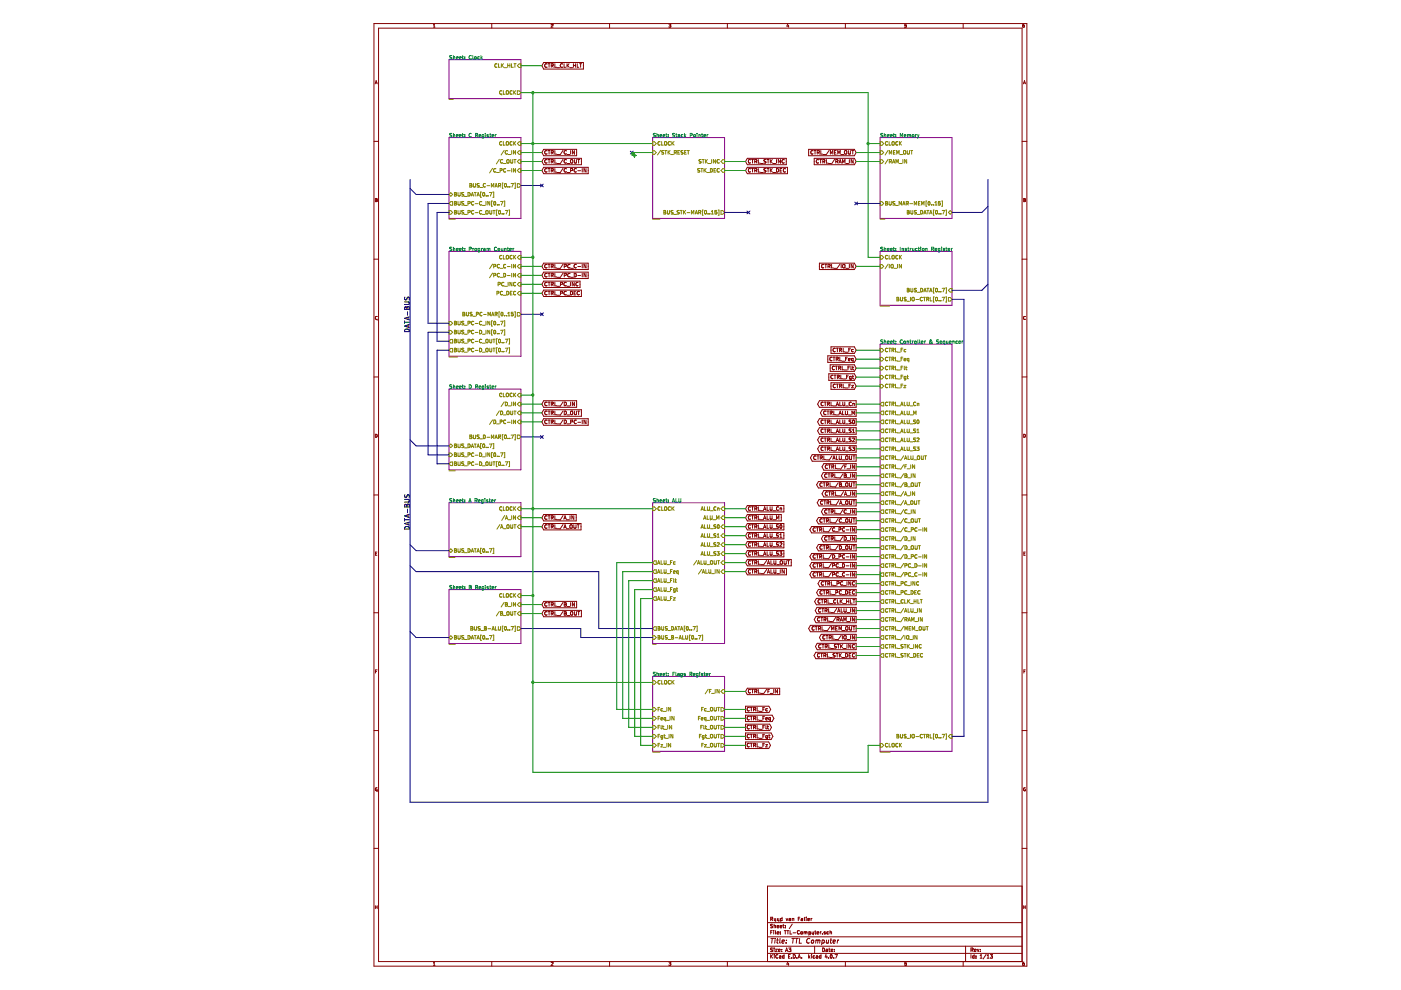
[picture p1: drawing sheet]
EESchema Schematic File Version 2
LIBS:TTL-Computer-rescue
LIBS:power
LIBS:device
LIBS:switches
LIBS:relays
LIBS:motors
LIBS:transistors
LIBS:conn
LIBS:linear
LIBS:regul
LIBS:74xx
LIBS:cmos4000
LIBS:adc-dac
LIBS:memory
LIBS:xilinx
LIBS:microcontrollers
LIBS:dsp
LIBS:microchip
LIBS:analog_switches
LIBS:motorola
LIBS:texas
LIBS:intel
LIBS:audio
LIBS:interface
LIBS:digital-audio
LIBS:philips
LIBS:display
LIBS:cypress
LIBS:siliconi
LIBS:opto
LIBS:atmel
LIBS:contrib
LIBS:valves
LIBS:TTL-Computer-Components
LIBS:TTL-Computer-cache
EELAYER 25 0
EELAYER END
$Descr A3 11693 16535 portrait
encoding utf-8
Sheet 1 13
Title "TTL Computer"
Date ""
Rev ""
Comp "Ruud van Falier"
Comment1 ""
Comment2 ""
Comment3 ""
Comment4 ""
$EndDescr
$Sheet
S 1650 1000 1200 650 
U 5ACF3206
F0 "Clock" 60
F1 "./Clock/Clock.sch" 4
F2 "CLOCK" O R 2850 1550 60 
F3 "CLK_HLT" I R 2850 1100 60 
$EndSheet
$Sheet
S 1650 2300 1200 1350
U 5ACF2F0F
F0 "C Register" 60
F1 "./Register-C/Register-C.sch" 4
F2 "CLOCK" I R 2850 2400 60 
F3 "/C_IN" I R 2850 2550 60 
F4 "/C_OUT" I R 2850 2700 60 
F5 "/C_PC-IN" I R 2850 2850 60 
F6 "BUS_DATA[0..7]" B L 1650 3250 60 
F7 "BUS_PC-C_OUT[0..7]" I L 1650 3550 60 
F8 "BUS_C-MAR[0..7]" O R 2850 3100 60 
F9 "BUS_PC-C_IN[0..7]" O L 1650 3400 60 
$EndSheet
$Sheet
S 1650 6500 1200 1350
U 5AD0848F
F0 "D Register" 60
F1 "./Register-D/Register-D.sch" 4
F2 "BUS_PC-D_IN[0..7]" I L 1650 7600 60 
F3 "BUS_DATA[0..7]" B L 1650 7450 60 
F4 "CLOCK" I R 2850 6600 60 
F5 "BUS_D-MAR[0..7]" O R 2850 7300 60 
F6 "/D_IN" I R 2850 6750 60 
F7 "/D_OUT" I R 2850 6900 60 
F8 "/D_PC-IN" I R 2850 7050 60 
F9 "BUS_PC-D_OUT[0..7]" O L 1650 7750 60 
$EndSheet
$Sheet
S 1650 4200 1200 1750
U 5ACF340E
F0 "Program Counter" 60
F1 "./Program-Counter/Program-Counter.sch" 4
F2 "/PC_C-IN" I R 2850 4450 60 
F3 "/PC_D-IN" I R 2850 4600 60 
F4 "PC_INC" I R 2850 4750 60 
F5 "PC_DEC" I R 2850 4900 60 
F6 "CLOCK" I R 2850 4300 60 
F7 "BUS_PC-C_OUT[0..7]" O L 1650 5700 60 
F8 "BUS_PC-D_OUT[0..7]" O L 1650 5850 60 
F9 "BUS_PC-MAR[0..15]" O R 2850 5250 60 
F10 "BUS_PC-C_IN[0..7]" I L 1650 5400 60 
F11 "BUS_PC-D_IN[0..7]" I L 1650 5550 60 
$EndSheet
$Sheet
S 5050 8400 1200 2350
U 5AD5CFF9
F0 "ALU" 60
F1 "./ALU/ALU.sch" 4
F2 "ALU_Cn" I R 6250 8500 60 
F3 "ALU_M" I R 6250 8650 60 
F4 "BUS_B-ALU[0..7]" I L 5050 10650 60 
F5 "ALU_S0" I R 6250 8800 60 
F6 "ALU_S1" I R 6250 8950 60 
F7 "ALU_S2" I R 6250 9100 60 
F8 "ALU_S3" I R 6250 9250 60 
F9 "ALU_Feq" O L 5050 9550 60 
F10 "ALU_Flt" O L 5050 9700 60 
F11 "ALU_Fgt" O L 5050 9850 60 
F12 "/ALU_OUT" I R 6250 9400 60 
F13 "BUS_DATA[0..7]" O L 5050 10500 60 
F14 "ALU_Fz" O L 5050 10000 60 
F15 "ALU_Fc" O L 5050 9400 60 
F16 "CLOCK" I L 5050 8500 60 
F17 "/ALU_IN" I R 6250 9550 60 
$EndSheet
Entry Bus Bus
	1000 7350 1100 7450
Entry Bus Bus
	1000 3150 1100 3250
Text Label 1000 4950 3    79   ~ 16
DATA-BUS
$Sheet
S 1650 9850 1200 900 
U 5AEB52B5
F0 "B Register" 60
F1 "./Register-B/Register-B.sch" 4
F2 "/B_OUT" I R 2850 10250 60 
F3 "CLOCK" I R 2850 9950 60 
F4 "BUS_DATA[0..7]" B L 1650 10650 60 
F5 "BUS_B-ALU[0..7]" O R 2850 10500 60 
F6 "/B_IN" I R 2850 10100 60 
$EndSheet
Entry Bus Bus
	1000 9100 1100 9200
Entry Bus Bus
	1000 10550 1100 10650
$Sheet
S 1650 8400 1200 900 
U 5AEB1288
F0 "A Register" 60
F1 "./Register-A/Register-A.sch" 4
F2 "/A_OUT" I R 2850 8800 60 
F3 "CLOCK" I R 2850 8500 60 
F4 "BUS_DATA[0..7]" B L 1650 9200 60 
F5 "/A_IN" I R 2850 8650 60 
$EndSheet
Entry Bus Bus
	1000 9450 1100 9550
Text Label 1000 8250 3    79   ~ 16
DATA-BUS
$Sheet
S 5050 11300 1200 1250
U 5AECAFE0
F0 "Flags Register" 60
F1 "./Register-Flags/Register-Flags.sch" 4
F2 "CLOCK" I L 5050 11400 60 
F3 "/F_IN" I R 6250 11550 60 
F4 "Fz_IN" I L 5050 12450 60 
F5 "Fc_IN" I L 5050 11850 60 
F6 "Feq_IN" I L 5050 12000 60 
F7 "Flt_IN" I L 5050 12150 60 
F8 "Fgt_IN" I L 5050 12300 60 
F9 "Fz_OUT" O R 6250 12450 60 
F10 "Fc_OUT" O R 6250 11850 60 
F11 "Feq_OUT" O R 6250 12000 60 
F12 "Flt_OUT" O R 6250 12150 60 
F13 "Fgt_OUT" O R 6250 12300 60 
$EndSheet
Text GLabel 3200 2550 2    60   Input ~ 0
CTRL_/C_IN
Text GLabel 3200 2700 2    60   Input ~ 0
CTRL_/C_OUT
Text GLabel 3200 2850 2    60   Input ~ 0
CTRL_/C_PC-IN
Text GLabel 3200 4450 2    60   Input ~ 0
CTRL_/PC_C-IN
Text GLabel 3200 4600 2    60   Input ~ 0
CTRL_/PC_D-IN
Text GLabel 3200 4750 2    60   Input ~ 0
CTRL_PC_INC
Text GLabel 3200 4900 2    60   Input ~ 0
CTRL_PC_DEC
NoConn ~ 3200 3100
NoConn ~ 3200 5250
Text GLabel 3200 6750 2    60   Input ~ 0
CTRL_/D_IN
Text GLabel 3200 6900 2    60   Input ~ 0
CTRL_/D_OUT
Text GLabel 3200 7050 2    60   Input ~ 0
CTRL_/D_PC-IN
NoConn ~ 3200 7300
Text GLabel 3200 8650 2    60   Input ~ 0
CTRL_/A_IN
Text GLabel 3200 8800 2    60   Input ~ 0
CTRL_/A_OUT
Text GLabel 3200 10100 2    60   Input ~ 0
CTRL_/B_IN
Text GLabel 3200 10250 2    60   Input ~ 0
CTRL_/B_OUT
Text GLabel 6600 11850 2    60   Output ~ 0
CTRL_Fc
Text GLabel 6600 12000 2    60   Output ~ 0
CTRL_Feq
Text GLabel 6600 12150 2    60   Output ~ 0
CTRL_Flt
Text GLabel 6600 12300 2    60   Output ~ 0
CTRL_Fgt
Text GLabel 6600 12450 2    60   Output ~ 0
CTRL_Fz
Text GLabel 6600 11550 2    60   Input ~ 0
CTRL_/F_IN
Text GLabel 3200 1100 2    60   Input ~ 0
CTRL_CLK_HLT
Text GLabel 6600 8500 2    60   Input ~ 0
CTRL_ALU_Cn
Text GLabel 6600 8650 2    60   Input ~ 0
CTRL_ALU_M
Text GLabel 6600 8800 2    60   Input ~ 0
CTRL_ALU_S0
Text GLabel 6600 8950 2    60   Input ~ 0
CTRL_ALU_S1
Text GLabel 6600 9100 2    60   Input ~ 0
CTRL_ALU_S2
Text GLabel 6600 9250 2    60   Input ~ 0
CTRL_ALU_S3
Text GLabel 6600 9400 2    60   Input ~ 0
CTRL_/ALU_OUT
Text GLabel 8450 10050 0    60   Output ~ 0
CTRL_CLK_HLT
Text GLabel 8450 9900 0    60   Output ~ 0
CTRL_PC_DEC
Text GLabel 8450 9750 0    60   Output ~ 0
CTRL_PC_INC
Text GLabel 8450 9600 0    60   Output ~ 0
CTRL_/PC_C-IN
Text GLabel 8450 9450 0    60   Output ~ 0
CTRL_/PC_D-IN
Text GLabel 8450 9300 0    60   Output ~ 0
CTRL_/D_PC-IN
Text GLabel 8450 9150 0    60   Output ~ 0
CTRL_/D_OUT
Text GLabel 8450 9000 0    60   Output ~ 0
CTRL_/D_IN
Text GLabel 8450 8850 0    60   Output ~ 0
CTRL_/C_PC-IN
Text GLabel 8450 8700 0    60   Output ~ 0
CTRL_/C_OUT
Text GLabel 8450 8550 0    60   Output ~ 0
CTRL_/C_IN
Text GLabel 8450 8400 0    60   Output ~ 0
CTRL_/A_OUT
Text GLabel 8450 8250 0    60   Output ~ 0
CTRL_/A_IN
Text GLabel 8450 8100 0    60   Output ~ 0
CTRL_/B_OUT
Text GLabel 8450 7950 0    60   Output ~ 0
CTRL_/B_IN
Text GLabel 8450 7800 0    60   Output ~ 0
CTRL_/F_IN
Text GLabel 8450 7650 0    60   Output ~ 0
CTRL_/ALU_OUT
Text GLabel 8450 7500 0    60   Output ~ 0
CTRL_ALU_S3
Text GLabel 8450 7350 0    60   Output ~ 0
CTRL_ALU_S2
Text GLabel 8450 7200 0    60   Output ~ 0
CTRL_ALU_S1
Text GLabel 8450 7050 0    60   Output ~ 0
CTRL_ALU_S0
Text GLabel 8450 6900 0    60   Output ~ 0
CTRL_ALU_M
Text GLabel 8450 6750 0    60   Output ~ 0
CTRL_ALU_Cn
Text GLabel 8450 5850 0    60   Input ~ 0
CTRL_Fc
Text GLabel 8450 6000 0    60   Input ~ 0
CTRL_Feq
Text GLabel 8450 6150 0    60   Input ~ 0
CTRL_Flt
Text GLabel 8450 6300 0    60   Input ~ 0
CTRL_Fgt
Text GLabel 8450 6450 0    60   Input ~ 0
CTRL_Fz
Text GLabel 8450 10200 0    60   Output ~ 0
CTRL_/ALU_IN
Text GLabel 6600 9550 2    60   Input ~ 0
CTRL_/ALU_IN
$Sheet
S 8850 2300 1200 1350
U 5AF592F9
F0 "Memory" 60
F1 "./Memory/Memory.sch" 4
F2 "BUS_DATA[0..7]" B R 10050 3550 60 
F3 "BUS_MAR-MEM[0..15]" I L 8850 3400 60 
F4 "CLOCK" I L 8850 2400 60 
F5 "/MEM_OUT" I L 8850 2550 60 
F6 "/RAM_IN" I L 8850 2700 60 
$EndSheet
Text GLabel 8450 10350 0    60   Output ~ 0
CTRL_/RAM_IN
Text GLabel 8450 10500 0    60   Output ~ 0
CTRL_/MEM_OUT
Text GLabel 8450 2700 0    60   Input ~ 0
CTRL_/RAM_IN
Text GLabel 8450 2550 0    60   Input ~ 0
CTRL_/MEM_OUT
Entry Bus Bus
	10550 3550 10650 3450
NoConn ~ 8450 3400
$Sheet
S 8850 4200 1200 900 
U 5AF9B714
F0 "Instruction Register" 60
F1 "./Register-Instruction/Register-Instruction.sch" 4
F2 "CLOCK" I L 8850 4300 60 
F3 "BUS_IO-CTRL[0..7]" O R 10050 5000 60 
F4 "BUS_DATA[0..7]" I R 10050 4850 60 
F5 "/IO_IN" I L 8850 4450 60 
$EndSheet
Text GLabel 8450 10650 0    60   Output ~ 0
CTRL_/IO_IN
Text GLabel 8450 4450 0    60   Input ~ 0
CTRL_/IO_IN
Entry Bus Bus
	10550 4850 10650 4750
$Sheet
S 8850 5750 1200 6800
U 5AF221CC
F0 "Controller & Sequencer" 60
F1 "./Controller-Sequencer/Controller-Sequencer.sch" 4
F2 "CTRL_Fc" I L 8850 5850 60 
F3 "CTRL_Feq" I L 8850 6000 60 
F4 "CTRL_Flt" I L 8850 6150 60 
F5 "CTRL_Fgt" I L 8850 6300 60 
F6 "CTRL_Fz" I L 8850 6450 60 
F7 "CTRL_ALU_Cn" O L 8850 6750 60 
F8 "CTRL_ALU_M" O L 8850 6900 60 
F9 "CTRL_ALU_S0" O L 8850 7050 60 
F10 "CTRL_ALU_S1" O L 8850 7200 60 
F11 "CTRL_ALU_S2" O L 8850 7350 60 
F12 "CTRL_ALU_S3" O L 8850 7500 60 
F13 "CTRL_/ALU_OUT" O L 8850 7650 60 
F14 "CTRL_/F_IN" O L 8850 7800 60 
F15 "CTRL_/B_IN" O L 8850 7950 60 
F16 "CTRL_/B_OUT" O L 8850 8100 60 
F17 "CTRL_/A_IN" O L 8850 8250 60 
F18 "CTRL_/A_OUT" O L 8850 8400 60 
F19 "CTRL_/C_IN" O L 8850 8550 60 
F20 "CTRL_/C_OUT" O L 8850 8700 60 
F21 "CTRL_/C_PC-IN" O L 8850 8850 60 
F22 "CTRL_/D_IN" O L 8850 9000 60 
F23 "CTRL_/D_OUT" O L 8850 9150 60 
F24 "CTRL_/D_PC-IN" O L 8850 9300 60 
F25 "CTRL_/PC_D-IN" O L 8850 9450 60 
F26 "CTRL_/PC_C-IN" O L 8850 9600 60 
F27 "CTRL_PC_INC" O L 8850 9750 60 
F28 "CTRL_PC_DEC" O L 8850 9900 60 
F29 "CTRL_CLK_HLT" O L 8850 10050 60 
F30 "CTRL_/ALU_IN" O L 8850 10200 60 
F31 "CTRL_/RAM_IN" O L 8850 10350 60 
F32 "CTRL_/MEM_OUT" O L 8850 10500 60 
F33 "CLOCK" I L 8850 12450 60 
F34 "CTRL_/IO_IN" O L 8850 10650 60 
F35 "BUS_IO-CTRL[0..7]" I R 10050 12300 60 
F36 "CTRL_STK_INC" O L 8850 10800 60 
F37 "CTRL_STK_DEC" O L 8850 10950 60 
$EndSheet
Wire Bus Line
	1650 3550 1450 3550
Wire Bus Line
	1450 3550 1450 5700
Wire Bus Line
	1450 5700 1650 5700
Wire Wire Line
	2850 1550 8650 1550
Wire Wire Line
	2850 2400 5050 2400
Wire Wire Line
	3050 4300 2850 4300
Connection ~ 3050 2400
Wire Bus Line
	1650 3400 1300 3400
Wire Bus Line
	1300 3400 1300 5400
Wire Bus Line
	1300 5400 1650 5400
Wire Wire Line
	3200 1100 2850 1100
Wire Bus Line
	1650 5550 1300 5550
Wire Bus Line
	1300 5550 1300 7600
Wire Bus Line
	1300 7600 1650 7600
Wire Bus Line
	1650 5850 1450 5850
Wire Bus Line
	1450 5850 1450 7750
Wire Bus Line
	1450 7750 1650 7750
Wire Wire Line
	3050 6600 2850 6600
Connection ~ 3050 4300
Wire Bus Line
	1000 3000 1000 13400
Wire Bus Line
	1100 7450 1650 7450
Wire Bus Line
	1100 3250 1650 3250
Wire Bus Line
	1000 13400 10650 13400
Wire Bus Line
	10650 13400 10650 3000
Wire Bus Line
	1100 9200 1650 9200
Wire Bus Line
	1100 10650 1650 10650
Wire Wire Line
	2850 8500 5050 8500
Connection ~ 3050 6600
Wire Wire Line
	3050 9950 2850 9950
Connection ~ 3050 8500
Wire Bus Line
	2850 10500 3850 10500
Wire Bus Line
	3850 10500 3850 10650
Wire Bus Line
	3850 10650 5050 10650
Wire Bus Line
	1100 9550 4150 9550
Wire Bus Line
	4150 9550 4150 10500
Wire Bus Line
	4150 10500 5050 10500
Wire Wire Line
	5050 10000 4850 10000
Wire Wire Line
	4850 10000 4850 12450
Wire Wire Line
	4850 12450 5050 12450
Wire Wire Line
	5050 9850 4750 9850
Wire Wire Line
	4750 9850 4750 12300
Wire Wire Line
	4750 12300 5050 12300
Wire Wire Line
	5050 9700 4650 9700
Wire Wire Line
	4650 9700 4650 12150
Wire Wire Line
	4650 12150 5050 12150
Wire Wire Line
	5050 9550 4550 9550
Wire Wire Line
	4550 9550 4550 12000
Wire Wire Line
	4550 12000 5050 12000
Wire Wire Line
	5050 9400 4450 9400
Wire Wire Line
	4450 9400 4450 11850
Wire Wire Line
	4450 11850 5050 11850
Connection ~ 3050 9950
Wire Wire Line
	2850 2550 3200 2550
Wire Wire Line
	3200 2700 2850 2700
Wire Wire Line
	2850 2850 3200 2850
Wire Wire Line
	2850 4450 3200 4450
Wire Wire Line
	3200 4600 2850 4600
Wire Wire Line
	2850 4750 3200 4750
Wire Wire Line
	3200 4900 2850 4900
Wire Bus Line
	2850 3100 3200 3100
Wire Bus Line
	2850 5250 3200 5250
Wire Wire Line
	2850 6750 3200 6750
Wire Wire Line
	3200 6900 2850 6900
Wire Wire Line
	2850 7050 3200 7050
Wire Bus Line
	2850 7300 3200 7300
Wire Wire Line
	2850 8650 3200 8650
Wire Wire Line
	3200 8800 2850 8800
Wire Wire Line
	2850 10100 3200 10100
Wire Wire Line
	3200 10250 2850 10250
Wire Wire Line
	6250 11850 6600 11850
Wire Wire Line
	6250 12000 6600 12000
Wire Wire Line
	6600 12150 6250 12150
Wire Wire Line
	6250 12300 6600 12300
Wire Wire Line
	6600 12450 6250 12450
Wire Wire Line
	6250 11550 6600 11550
Wire Wire Line
	6250 8500 6600 8500
Wire Wire Line
	6250 8650 6600 8650
Wire Wire Line
	6600 8800 6250 8800
Wire Wire Line
	6250 8950 6600 8950
Wire Wire Line
	6600 9100 6250 9100
Wire Wire Line
	6250 9250 6600 9250
Wire Wire Line
	6600 9400 6250 9400
Wire Wire Line
	8450 10050 8850 10050
Wire Wire Line
	8450 9900 8850 9900
Wire Wire Line
	8850 9750 8450 9750
Wire Wire Line
	8450 9600 8850 9600
Wire Wire Line
	8850 9700 8850 9550
Wire Wire Line
	8850 9450 8450 9450
Wire Wire Line
	8850 9300 8450 9300
Wire Wire Line
	8450 9150 8850 9150
Wire Wire Line
	8850 9000 8450 9000
Wire Wire Line
	8450 8850 8850 8850
Wire Wire Line
	8850 8700 8450 8700
Wire Wire Line
	8450 8550 8850 8550
Wire Wire Line
	8850 8400 8450 8400
Wire Wire Line
	8450 8250 8850 8250
Wire Wire Line
	8850 8100 8450 8100
Wire Wire Line
	8450 7950 8850 7950
Wire Wire Line
	8850 7800 8450 7800
Wire Wire Line
	8450 7650 8850 7650
Wire Wire Line
	8850 7500 8450 7500
Wire Wire Line
	8450 7350 8850 7350
Wire Wire Line
	8850 7200 8450 7200
Wire Wire Line
	8450 7050 8850 7050
Wire Wire Line
	8850 6900 8450 6900
Wire Wire Line
	8450 6750 8850 6750
Wire Wire Line
	8450 6450 8850 6450
Wire Wire Line
	8850 6300 8450 6300
Wire Wire Line
	8450 6150 8850 6150
Wire Wire Line
	8850 6000 8450 6000
Wire Wire Line
	8450 5850 8850 5850
Wire Wire Line
	8450 10200 8850 10200
Wire Wire Line
	6600 9550 6250 9550
Wire Wire Line
	8650 1550 8650 4300
Wire Wire Line
	8650 2400 8850 2400
Connection ~ 3050 1550
Wire Wire Line
	8850 10350 8450 10350
Wire Wire Line
	8450 10500 8850 10500
Wire Wire Line
	8450 2550 8850 2550
Wire Wire Line
	8850 2700 8450 2700
Wire Bus Line
	10550 3550 10050 3550
Wire Bus Line
	8850 3400 8450 3400
Wire Wire Line
	3050 11400 5050 11400
Connection ~ 3050 11400
Wire Wire Line
	8450 10650 8850 10650
Wire Wire Line
	8450 4450 8850 4450
Wire Wire Line
	8650 4300 8850 4300
Connection ~ 8650 2400
Wire Bus Line
	10550 4850 10050 4850
Wire Bus Line
	10050 5000 10250 5000
Wire Bus Line
	10250 5000 10250 12300
Wire Bus Line
	10250 12300 10050 12300
Wire Wire Line
	8850 12450 8650 12450
Wire Wire Line
	8650 12450 8650 12900
Wire Wire Line
	8650 12900 3050 12900
Wire Wire Line
	3050 12900 3050 1550
$Sheet
S 5050 2300 1200 1350
U 5AFCA082
F0 "Stack Pointer" 60
F1 "./Stack-Pointer/Stack-Pointer.sch" 4
F2 "CLOCK" I L 5050 2400 60 
F3 "/STK_RESET" I L 5050 2550 60 
F4 "STK_INC" I R 6250 2700 60 
F5 "STK_DEC" I R 6250 2850 60 
F6 "BUS_STK-MAR[0..15]" O R 6250 3550 60 
$EndSheet
Wire Wire Line
	5050 2550 4700 2550
NoConn ~ 4700 2550
Text GLabel 8450 10950 0    60   Output ~ 0
CTRL_STK_DEC
Text GLabel 8450 10800 0    60   Output ~ 0
CTRL_STK_INC
Wire Wire Line
	8850 10800 8450 10800
Wire Wire Line
	8850 10950 8450 10950
Text GLabel 6600 2850 2    60   Input ~ 0
CTRL_STK_DEC
Text GLabel 6600 2700 2    60   Input ~ 0
CTRL_STK_INC
Wire Wire Line
	6250 2700 6600 2700
Wire Wire Line
	6600 2850 6250 2850
Wire Bus Line
	6250 3550 6650 3550
NoConn ~ 6650 3550
$EndSCHEMATC
